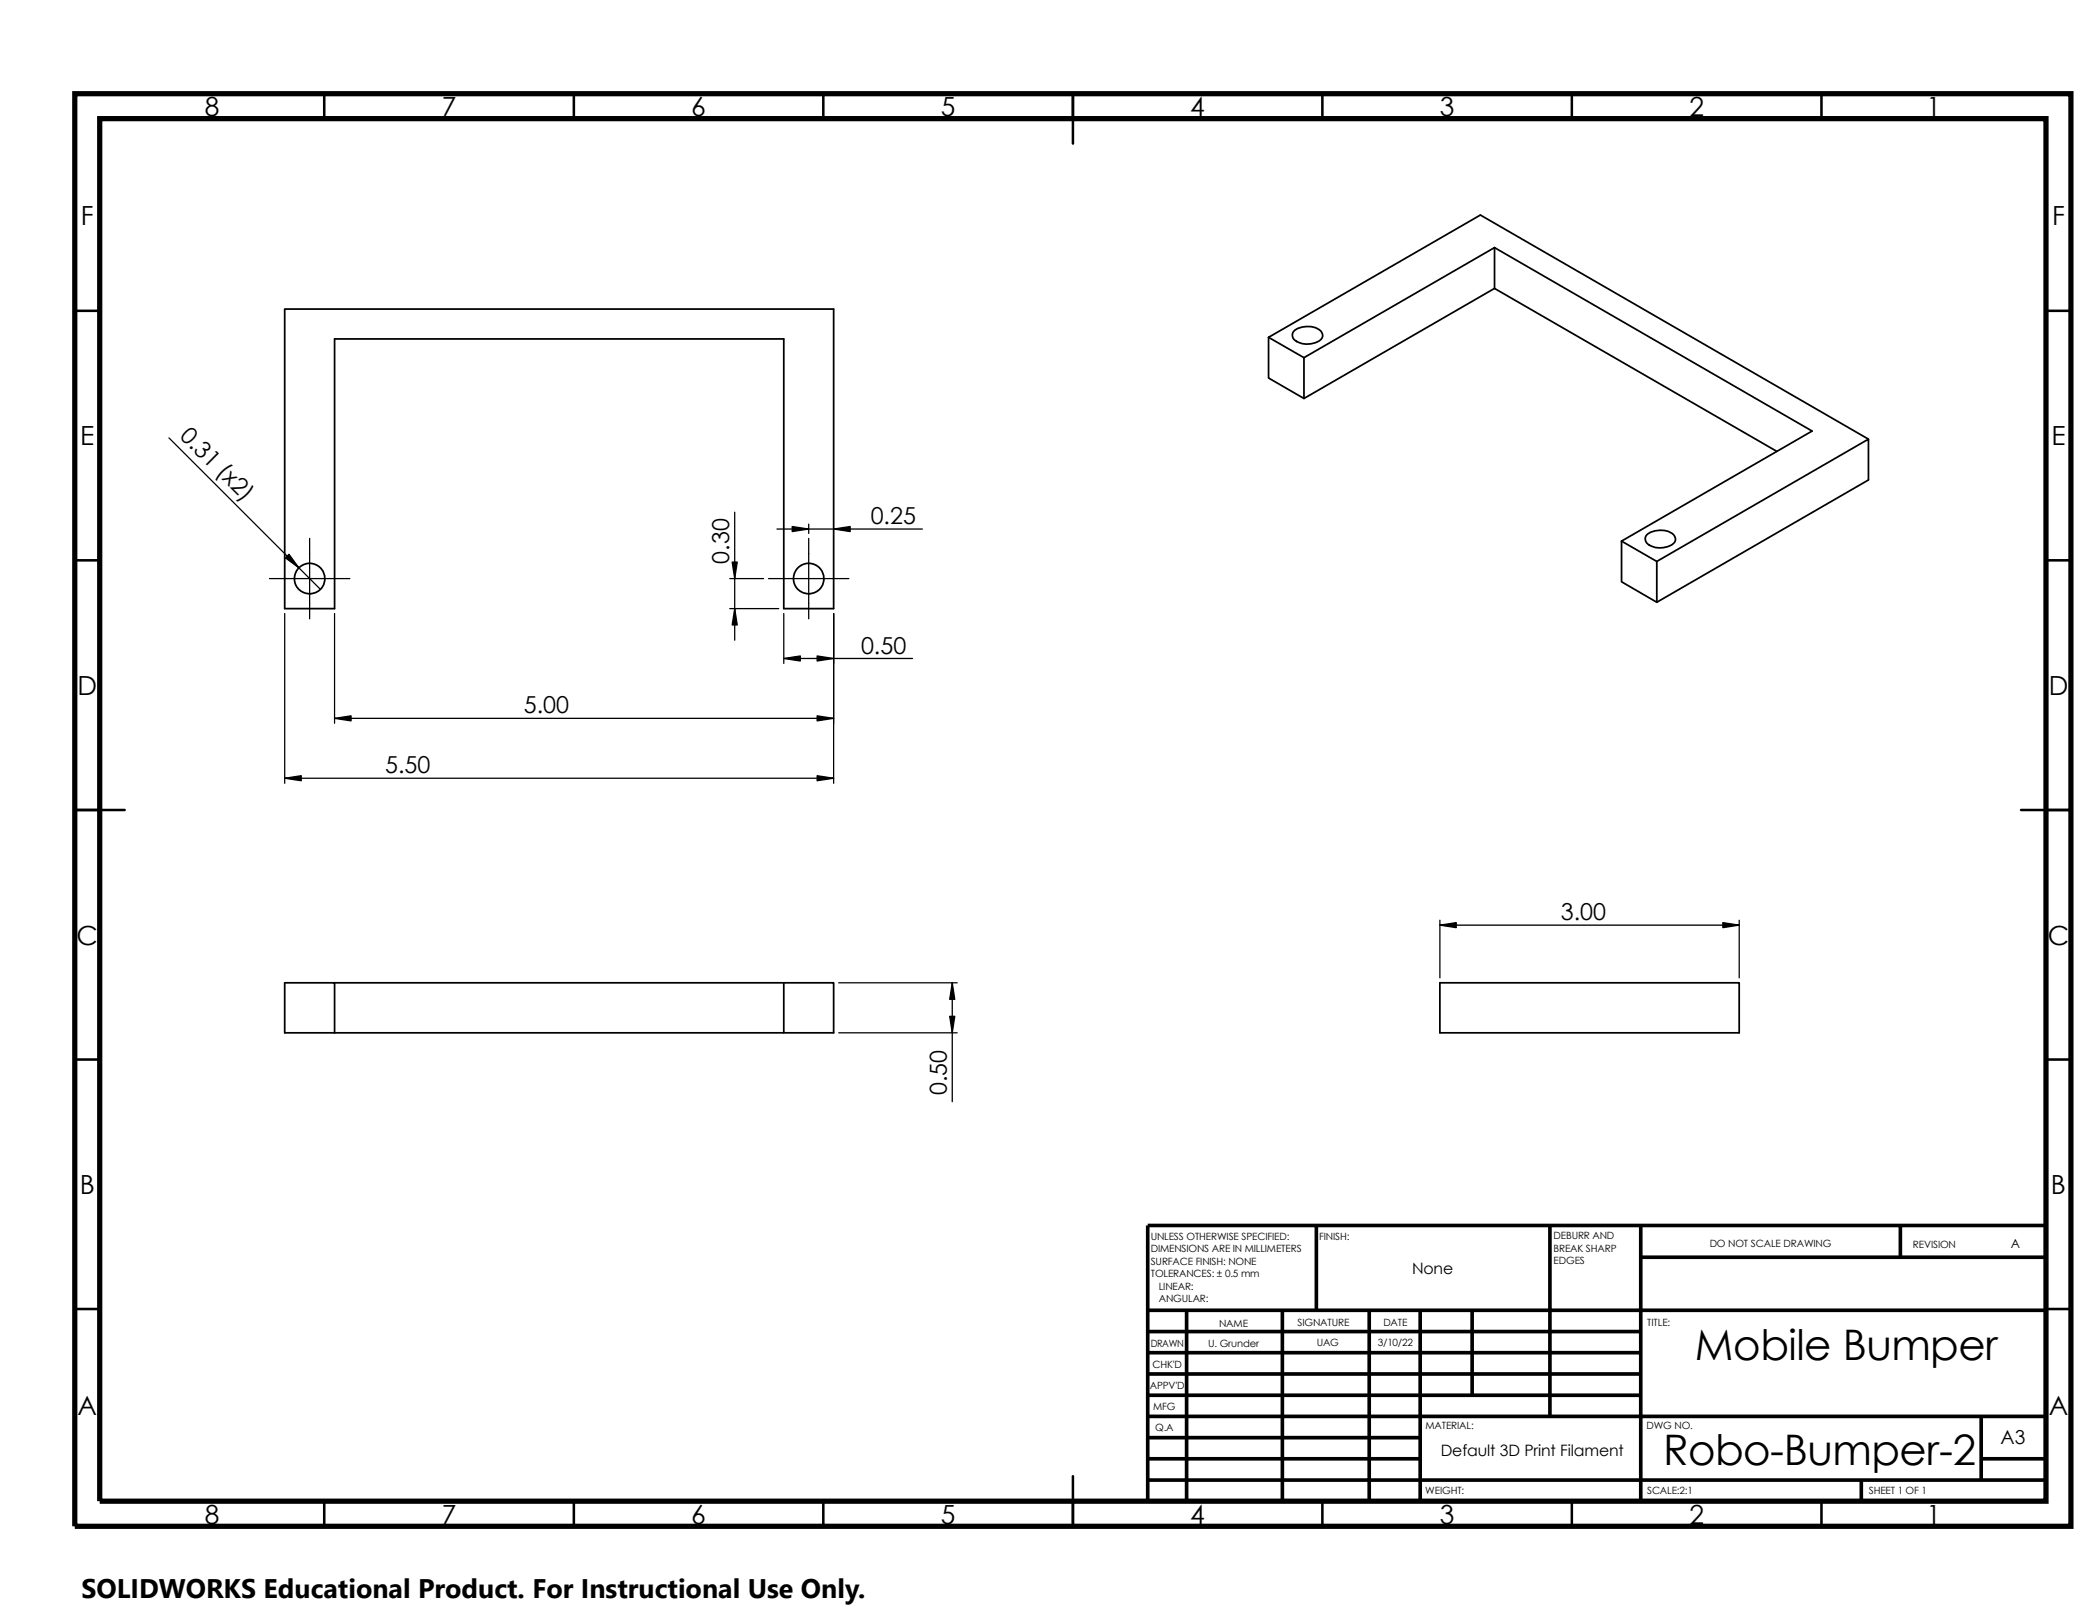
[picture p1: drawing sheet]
<svg xmlns="http://www.w3.org/2000/svg" width="279mm" height="216mm" viewBox="0 0 279 216" stroke-linecap="round" stroke-linejoin="round" font-family="sans-serif">
<g fill="none" stroke="#000" stroke-width=".34">
<path d="M43.2 12.5v3.3M76.5 12.5v3.3M109.7 12.5v3.3M143 12.5v6.6M176.3 12.5v3.3M209.5 12.5v3.3M242.8 12.5v3.3M10 41.4h3.3M272.7 41.4h3.4M10 74.7h3.3M272.7 74.7h3.4M10 107.9h6.6"/>
<path d="M276.1 107.9h-6.7M10 141.2h3.3M272.7 141.2h3.4M10 174.5h3.3M272.7 174.5h3.4M143 196.7v6.7M43.2 200.1v3.3M76.5 200.1v3.3M109.7 200.1v3.3M176.3 200.1v3.3M209.5 200.1v3.3M242.8 200.1v3.3"/>
</g>
<g fill="none" stroke="#000" stroke-width=".49">
<path d="M153 174.6h119.7M153 177.5h65.7M158.2 174.6v25.5M170.9 174.6v25.5M175.5 163.3v11.3M182.5 174.6v25.5M189.3 174.6v25.5M196.2 174.6v11.3M206.6 163.3v25.5M218.7 167.6h54M218.7 163.3v36.8M253.3 163.3v4.3"/>
<path d="M272.7 163.3h-119.7v36.8M153 185.9h65.7M153 183.1h65.7M153 180.3h65.7M153 197.3h119.7M153 194.4h36.3M153 191.6h36.3M153 188.8h119.7M248.1 197.3v2.8M264.1 194.4h8.6M264.1 188.8v8.5"/>
</g>
<path d="M10 12.5h266.1v190.9h-266.1zM13.3 15.8h259.4v184.3h-259.4z" fill="none" stroke="#000" stroke-width=".7" stroke-linecap="butt"/>
<g fill="none" stroke="#000" stroke-width=".23">
<path d="M199.2 33v5.4l37.7 21.8M199.2 33l42.4 24.4-25.4 14.7M199.2 38.4l-25.4 14.7v-5.4M199.2 33l-25.4 14.7M38 41.2h73.1v39.9h-6.6v-35.9h-59.9v35.9h-6.6zM169.1 45l28.2-16.3 51.8 29.8M169.1 45v5.4l4.7 2.7M169.1 45l4.7 2.7M172.4 44.2a2.88 2.88 0 0 1 3.6-.1l.3 .5a1.26 1.26 0 0 1-1.3 1.2 2.76 2.76 0 0 1-2.6-.6l-.1-.5zM216.2 72.1v5.4l4.7 2.8M216.2 72.1l4.7 2.7M219.4 71.4a2.86 2.86 0 0 1 3.7-.2l.2 .5a1.26 1.26 0 0 1-1.2 1.2 2.69 2.69 0 0 1-2.6-.6l-.2-.5z"/>
<path d="M220.9 74.8l28.2-16.3v5.5l-28.2 16.3M220.9 74.8v5.5M44.6 131h59.9M104.5 137.6h-66.5v-6.6h6.6v6.6M104.5 131h6.6v6.6h-6.6zM191.9 131h39.9v6.6h-39.9z"/>
<circle cx="41.3" cy="77.1" r="2.03"/>
<circle cx="107.8" cy="77.1" r="2.03"/>
</g>
<g fill="none" stroke="#000" stroke-width=".17">
<path d="M22.5 58.4l20.2 20.1M35.9 77.1h10.7M41.3 71.8v10.7M97.3 77.1h4.5M97.9 68.3v17M102.4 77.1h10.8M103.6 70.5h19.4M107.8 71.8v10.7M107.8 69.8v1.3M38 81.8v22.6M44.6 95.7h66.5M44.6 81.8v14.6"/>
<path d="M97.3 81.1h6.5M104.5 87.8h17.1M104.5 81.8v6.6M111.1 81.8v22.6M38 103.7h73.1M111.8 131h15.8M111.8 137.6h15.8M126.9 131v15.8M191.9 123.3h39.9M191.9 122.6v7.7M231.8 122.6v7.7"/>
</g>
<g fill="#000" stroke="#000" stroke-width=".17">
<path d="M38.5 73.9l1.3 1.8-1.7-1.3z" fill-rule="evenodd"/>
<path d="M97.6 74.9h.7l-.4 2.2z" fill-rule="evenodd"/>
<path d="M105.6 70.2l2.2 .3-2.2 .3z" fill-rule="evenodd"/>
<path d="M111.1 70.5l2.2-.3v.6z" fill-rule="evenodd"/>
<path d="M44.6 95.7l2.2-.3v.7z" fill-rule="evenodd"/>
<path d="M97.9 81.1l.4 2.2h-.7z" fill-rule="evenodd"/>
<path d="M104.5 87.8l2.2-.4v.7z" fill-rule="evenodd"/>
<path d="M108.9 95.4l2.2 .3-2.2 .4z" fill-rule="evenodd"/>
<path d="M108.9 87.4l2.2 .4-2.2 .3z" fill-rule="evenodd"/>
<path d="M38 103.7l2.2-.3v.7z" fill-rule="evenodd"/>
<path d="M108.9 103.4l2.2 .3-2.2 .4z" fill-rule="evenodd"/>
<path d="M126.9 131l.4 2.2h-.7z" fill-rule="evenodd"/>
<path d="M126.6 135.4h.7l-.4 2.2z" fill-rule="evenodd"/>
<path d="M191.9 123.3l2.2-.3v.6z" fill-rule="evenodd"/>
<path d="M229.7 123l2.1 .3-2.1 .3z" fill-rule="evenodd"/>
</g>
<path d="M10.9 209.2h104.7v6.7h-104.7z" fill="#fff"/>
<g font-size="5.6">
<text x="225.9" y="181.3">Mobile Bumper</text>
<text x="221.7" y="195.2">Robo-Bumper-2</text>
</g>
<text font-size="3.6" x="10.9" y="213">SOLIDWORKS Educational Product. For Instructional Use Only.</text>
<g font-size="3.5">
<text x="27.3" y="15.5">8</text>
<text x="58.9" y="15.5">7</text>
<text x="92.1" y="15.5">6</text>
<text x="125.4" y="15.5">5</text>
<text x="158.7" y="15.5">4</text>
<text x="191.9" y="15.5">3</text>
<text x="225.2" y="15.5">2</text>
<text x="256.8" y="15.5">1</text>
<text x="10.8" y="29.9">F</text>
<text x="273.5" y="29.9">F</text>
<text x="10.7" y="59.4">E</text>
<text x="273.5" y="59.4">E</text>
<text x="10.3" y="92.6">D</text>
<text x="273.1" y="92.6">D</text>
<text x="10.2" y="125.9">C</text>
<text x="273" y="125.9">C</text>
<text x="10.6" y="159.2">B</text>
<text x="273.4" y="159.2">B</text>
<text x="10.3" y="188.6">A</text>
<text x="273.1" y="188.6">A</text>
<text x="27.3" y="203.1">8</text>
<text x="58.9" y="203.1">7</text>
<text x="92.1" y="203.1">6</text>
<text x="125.4" y="203.1">5</text>
<text x="158.7" y="203.1">4</text>
<text x="191.9" y="203.1">3</text>
<text x="225.2" y="203.1">2</text>
<text x="256.8" y="203.1">1</text>
</g>
<g font-size="3.1">
<text x="23.9" y="58.3" transform="rotate(45 23.9 58.3)">0.31 (x2)</text>
<text x="116.1" y="69.8">0.25</text>
<text x="97.2" y="75.1" transform="rotate(-90 97.2 75.1)">0.30</text>
<text x="114.8" y="87.1">0.50</text>
<text x="69.8" y="95.1">5.00</text>
<text x="51.4" y="103.1">5.50</text>
<text x="208.1" y="122.6">3.00</text>
<text x="126.2" y="146" transform="rotate(-90 126.2 146)">0.50</text>
</g>
<text font-size="2.6" x="266.7" y="192.4">A3</text>
<g font-size="2.1">
<text x="188.2" y="169.8">None</text>
<text x="192" y="194.1">Default 3D Print Filament</text>
</g>
<text font-size="1.7" x="268" y="166.3">A</text>
<g font-size="1.3">
<text x="153.4" y="165.2">UNLESS OTHERWISE SPECIFIED:</text>
<text x="153.4" y="166.9">DIMENSIONS ARE IN MILLIMETERS</text>
<text x="175.9" y="165.2">FINISH:</text>
<text x="207.1" y="165.2">DEBURR AND</text>
<text x="207.1" y="166.8">BREAK SHARP</text>
<text x="227.9" y="166.1">DO NOT SCALE DRAWING</text>
<text x="255" y="166.3">REVISION</text>
<text x="153.4" y="170.2">TOLERANCES: ± 0.5 mm</text>
<text x="153.4" y="168.6">SURFACE FINISH: NONE</text>
<text x="154.5" y="171.9">LINEAR:</text>
<text x="154.5" y="173.5">ANGULAR:</text>
<text x="207.1" y="168.5">EDGES</text>
<text x="153.4" y="179.5">DRAWN</text>
<text x="161" y="179.5">U. Grunder</text>
<text x="162.5" y="176.8">NAME</text>
<text x="173" y="176.8">SIGNATURE</text>
<text x="175.5" y="179.4">UAG</text>
<text x="183.7" y="179.4">3/10/22</text>
<text x="184.4" y="176.8">DATE</text>
<text x="219.6" y="176.8">TITLE:</text>
<text x="153.3" y="185.1">APPV'D</text>
<text x="153.6" y="182.4">CHK'D</text>
<text x="153.7" y="188">MFG</text>
<text x="154" y="190.8">Q.A</text>
<text x="190" y="190.5">MATERIAL:</text>
<text x="219.5" y="190.5">DWG NO.</text>
<text x="190" y="199.1">WEIGHT:</text>
<text x="219.6" y="199.2">SCALE:2:1</text>
<text x="249.1" y="199.2">SHEET 1 OF 1</text>
</g>
</svg>
